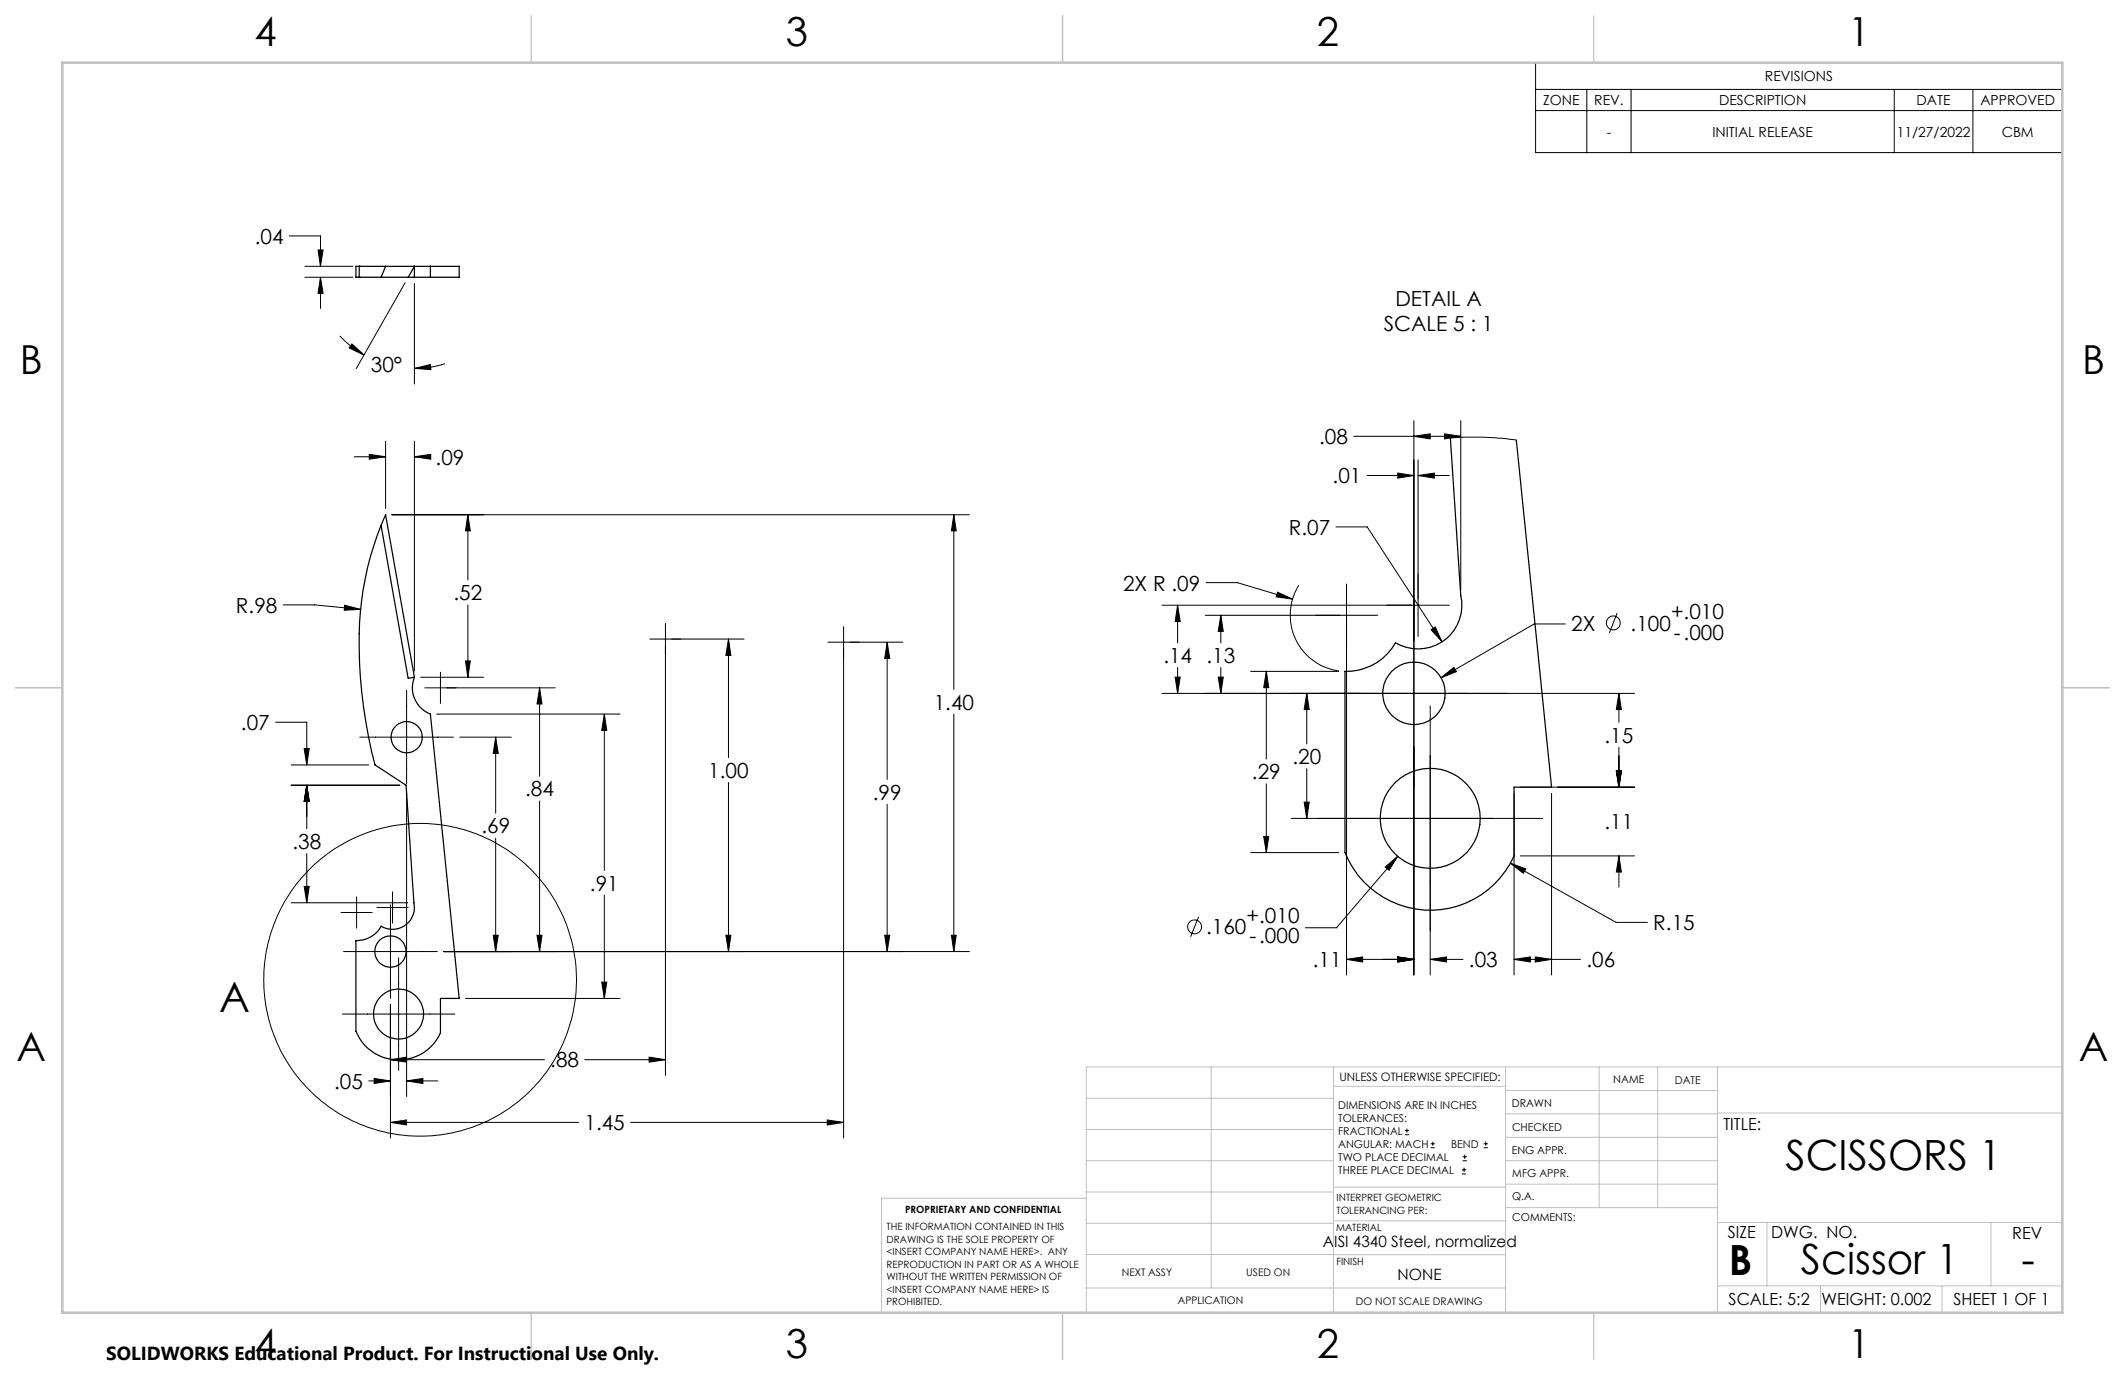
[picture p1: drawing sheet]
<svg xmlns="http://www.w3.org/2000/svg" width="432mm" height="279mm" viewBox="0 0 432 279" stroke-linecap="round" stroke-linejoin="round" font-family="sans-serif">
<g fill="none" stroke="#000" stroke-width=".25">
<path d="M73 56.3h4.4M73 54.1h5.4M73 56.3h.1M73 54.1h.1M73 54.1h-.7v2.2h.7M73 54.1v2.2M77.4 56.3h6.8M78.4 54.1l-1 2.2M78.4 54.1h5.8M84.2 56.3h3.3M84.2 54.1h3.3M84.2 54.1l-1.3 2.2"/>
<path d="M84.2 54.1v2.2M87.5 54.1h5.8v2.2h-5.8M87.5 54.1v2.2M294.7 89l2.1 32a8.9 8.9 0 0 1-3.4 9.2 8.9 8.9 0 0 1-9.8 .4 11.3 11.3 0 0 1-10.3 5.8v36.8a18.7 18.7 0 0 0 17 11.8 18.7 18.7 0 0 0 17.4-11.1v-14h7.6l-7.2-70.5M77.4 106.8a64.1 64.1 0 0 0-4.3 28 99.8 99.8 0 0 0 3.1 20.6l6.3 4.2 1.6 23.8a4.5 4.5 0 0 1-1.8 4.6 4.5 4.5 0 0 1-4.8 .2 5.7 5.7 0 0 1-5.2 2.9v18.4a9.3 9.3 0 0 0 8.5 5.9 9.3 9.3 0 0 0 8.7-5.5v-7h3.8l-5.8-57.8a5.7 5.7 0 0 1-3.3-7.5M77.4 106.8l1-2.2 5.8 33M77.4 106.8l5.5 31 1.3-.2"/>
<circle cx="82.6" cy="149.8" r="3.2"/>
<circle cx="287.3" cy="140.9" r="6.4"/>
<circle cx="290.6" cy="166.3" r="10.2"/>
<circle cx="79.3" cy="193.4" r="3.2"/>
<circle cx="81" cy="206.1" r="5.1"/>
</g>
<g fill="none" stroke="#000" stroke-width=".2">
<path d="M312 12.7h107.1v18.3h-107.1zM312 18.2h107.1M322.4 18.2v12.8M331.4 18.2v12.8M384.9 18.2v12.8M400.9 18.2v12.8M312 22.5h107.1M58.8 47.9h6.3v6.2M61.9 54.1h9.8M61.9 56.3h9.8M64.6 50.8h1.1l-.6 3.3zM65.1 56.3v6.4"/>
<path d="M65.1 56.3l.6 3.3h-1.1zM82.3 57.4l-9.9 17.5M84.2 57.6v20.4M69 68.3a20.9 20.9 0 0 0 5 3.8M71.5 69.9l2.5 2.2-3.1-1.4zM84.2 74.9l3.3-.8 .1 1zM90.4 73.9a19.6 19.6 0 0 1-6.2 1M72 92.8h6.4M75 92.3l3.4 .5-3.4 .5zM78.4 89.6v13.7M84.2 89.6v46.7M84.2 92.8h3.1"/>
<path d="M84.2 92.8l3.3-.5v1zM275.1 88.7h21.7M277.8 96.6h9.5M284 96.1l3.3 .5-3.3 .6zM287.3 85.5v112.6M287.3 88.7l3.3-.5v1zM288.1 96.6l3.4-.5v1.1zM288.1 93.5v35.8M288.1 96.6h6.4M293.5 88.2l3.3 .5-3.3 .5zM294.7 89l6.7-.2 3.5 .2 3.2 .4M296.8 85.5v34.3"/>
<path d="M79.6 104.6h117.4M95.1 104.6v13.3M95.1 104.6l.5 3.3h-1zM193.8 104.6l.5 3.3h-1zM193.8 104.6v35.5M245.1 118.4h6.3l11.2 3.3M263.9 118.9a11.5 11.5 0 0 0 8.1 17.4M271.5 107.1h6.3l15.2 23.3M273.6 118.7v79.4M57.5 122.9h6.4l9.4 .9M70 123l3.3 .8-3.3 .2zM85.5 137.6h12.7"/>
<path d="M86.3 139.8h26.5M89.5 136.6v6.3M94.6 134.3h1l-.5 3.3zM95.1 122.9v14.7M109.6 139.8v17.9M109.6 139.8l.5 3.3h-1zM132 129.9h19.2M135.2 126.7v91.8M148 129.9v24.1M148 129.9l.5 3.3h-1zM168.2 130.5h15.2M171.4 127.3v103.9"/>
<path d="M180.3 130.5l.5 3.3h-1zM180.3 130.5v27.9M238.8 137.6h1l-.5 3.3zM239.3 123l.5 3.3h-1zM239.3 123v7.6M239.3 135.6v5.3M247.5 137.6h1.1l-.5 3.3zM248.1 125l.5 3.3h-1.1zM248.1 125v5.6M248.1 135.6v5.3M254.1 136.4h17.9M257.3 136.4l.5 3.3h-1z"/>
<path d="M257.3 136.4v17.8M259.6 120.3l3 1.4-3.3-.4zM280 125h-35.1M290.8 128l.8-.6 1.4 3zM292.8 137.7l2.6-2.1 .5 .9zM294.5 123h-58.4M318.1 126.8h-6.4l-18.9 10.9M328.6 124.6l-1.6 4M56 146.8h6.3v8.6M59.2 159.6h22M59.2 155.4h15.7M61.8 152.1h1l-.5 3.3z"/>
<path d="M62.3 159.6l.5 3.2h-1zM62.3 159.6v8.8M73.1 149.8h19M82.6 140.3v19M88.7 145.1h37.3M93.4 149.8h10.5M100.7 149.8v15.4M100.7 149.8l.5 3.3h-1zM122.8 145.1l.5 3.3h-1zM122.8 145.1v31.8M148 159v34.4M193.8 145.1v48.3"/>
<path d="M236.1 140.9h96M257.3 159.3v13.9M265.5 140.9v10.3M265.5 156.2v10.1M265.5 140.9l.5 3.3h-1zM290.6 143.4v54.7M308.9 159.9h23.2M328.4 156.6h1.1l-.5 3.3zM329 140.9v5.9M329 151.8v8.1M329 140.9l.5 3.3h-1.1zM62.3 173.5v9.9"/>
<path d="M82.6 160.6v62.2M100.7 170.3v23.1M109.6 162.8v30.6M180.3 163.4v30M254.1 173.2h17.9M256.8 170h1l-.5 3.2zM265 163h1l-.5 3.3zM281.5 176.2l2.5-2.2-1.7 2.8zM284 174l-12.4 14.5h-6.4M306.9 175.4l3.2 1.2-.6 .8zM306.9 175.4l21.5 12h6.4M307.7 161.2v36.9"/>
<path d="M308.9 173.9h23.2M313.5 166.3h-51.1M315.3 161.2v36.9M329 173.9v6.4M329 173.9l.5 3.3h-1.1zM59.2 183.4h23.6M61.8 180.1h1l-.5 3.3zM69.3 185.4h6.3M69.8 193.4h19.1M72.5 182.2v6.4M76.6 184.4h6.3M79.3 183.8v19.1"/>
<path d="M79.8 181.2v6.4M81 194.6v22.9M90.1 193.4h106.9M100.2 190h1l-.5 3.4zM109.1 190h1l-.5 3.4zM122.3 199.6h1l-.5 3.3zM122.8 181.9v21M147.5 190h1l-.5 3.4zM179.8 190h1l-.5 3.4zM193.3 190h1l-.5 3.4zM243.6 186.3l-1.7 4.1M273.6 194.9l3.3-.4v1z"/>
<path d="M273.6 194.9h.1M273.6 194.9h13.7M284 194.5l3.3 .4-3.3 .6zM290.6 194.9h6.7M290.6 194.9l3.3-.4v1zM307.7 194.9l3.3-.4v1zM307.7 194.9h13.5M312 194.5l3.3 .4-3.3 .6zM69.6 206.1h22.8M74.9 219.6h4.4M76 219.1l3.3 .5-3.3 .6zM79.3 204.2v27"/>
<path d="M79.3 215.3h31.3M79.3 215.3l3.3-.5v1zM82.6 219.6h6.4M82.6 219.6l3.3-.5v1.1zM94.6 202.9h31.4M118.8 215.3h16.4M131.9 214.8l3.3 .5-3.3 .5zM79.3 228.1h38.3M79.3 228.1l3.3-.5v1zM128.1 228.1h43.3M168.1 227.6l3.3 .5-3.3 .5zM285.5 230.6h.8"/>
<path d="M285.5 229.7h.8M285.9 229.3v.9M290.7 233.2h.8M290.7 232.4h.8M291.1 232v.8M297.1 238.5h.8M297.1 237.7h.8M297.2 235.9h.9M297.2 235.1h.9M297.5 237.3v.8M297.6 234.6v.9M301.5 233.2h.8"/>
<path d="M301.5 232.4h.8M301.9 232v.8"/>
<circle cx="327.8" cy="126.6" r="1.41"/>
<circle cx="85.4" cy="199.1" r="31.8"/>
<circle cx="242.7" cy="188.3" r="1.42"/>
</g>
<g fill="none" stroke="#c0c0c0" stroke-width=".2">
<path d="M246.1 216.8v44.9M271 216.8v49.9M305.9 216.8v49.9M324.9 216.8v28.6M336.8 216.8v28.6M349 216.8v49.9M419.1 216.8h-198.4v49.9M220.7 235.9h50.3M220.7 229.5h50.3M220.7 223.2h50.3M271 220.7h34.9M305.9 231.1h43.1"/>
<path d="M305.9 226.3h43.1M305.9 221.6h43.1M305.9 235.9h43.1M349 226.2h70.1M220.7 248.6h50.3M220.7 242.2h50.3M220.7 254.9h50.3M220.7 243.5h-41.6v23.2M271 255h34.9M271 248.1h35M271 241.2h35M305.9 240.6h43.1"/>
<path d="M306 245.4h43M349 248.4h70.1M359.1 248.4v12.9M404.6 248.4v12.9M220.7 261.7h85.2M349 261.3h70.1M369.9 261.3v5.4M394.6 261.3v5.4"/>
</g>
<path d="M108 3.2v9.5M215.9 3.2v9.5M323.8 3.2v9.5M3.1 139.7h9.6M419.1 139.7h9.5M108 266.7v9.6M215.9 266.7v9.6M323.8 266.7v9.6" fill="none" stroke="#c0c0c0" stroke-width=".25"/>
<path d="M12.7 12.7h406.4v254h-406.4z" fill="none" stroke="#c0c0c0" stroke-width=".5"/>
<path d="M109.6 139.8l.5 3.3h-1zM109.1 190h1l-.5 3.4zM148 129.9l.5 3.3h-1zM147.5 190h1l-.5 3.4zM100.2 190h1l-.5 3.4zM100.7 149.8l.5 3.3h-1zM76 219.1l3.3 .5-3.3 .6zM82.6 219.6l3.3-.5v1.1zM131.9 214.8l3.3 .5-3.3 .5zM79.3 215.3l3.3-.5v1zM79.3 228.1l3.3-.5v1zM168.1 227.6l3.3 .5-3.3 .5zM70 123v1l3.3-.2zM193.8 104.6l.5 3.3h-1zM193.3 190h1l-.5 3.4zM95.1 104.6l.5 3.3h-1zM94.6 134.3h1l-.5 3.3zM122.8 145.1l.5 3.3h-1zM122.3 199.6h1l-.5 3.3zM62.3 159.6l.5 3.2h-1zM61.8 180.1h1l-.5 3.3zM61.8 152.1h1l-.5 3.3zM62.3 159.6l.5 3.2h-1zM179.8 190h1l-.5 3.4zM180.3 130.5l.5 3.3h-1zM84.2 92.8l3.3-.5v1zM75 92.3l3.4 .5-3.4 .5zM292.8 137.7l3.1-1.2-.5-.9zM290.8 128l2.2 2.4-1.4-3zM259.6 120.3l-.3 1 3.3 .4zM306.9 175.4l2.6 2 .6-.8zM328.4 156.6h1.1l-.5 3.3zM329 173.9l.5 3.3h-1.1zM281.5 176.2l.8 .6 1.7-2.8zM257.3 136.4l.5 3.3h-1zM256.8 170h1l-.5 3.2zM239.3 123l.5 3.3h-1zM238.8 137.6h1l-.5 3.3zM247.5 137.6h1.1l-.5 3.3zM248.1 125l.5 3.3h-1.1zM312 194.5l3.3 .4-3.3 .6zM307.7 194.9l3.3-.4v1zM328.4 156.6h1.1l-.5 3.3zM329 140.9l.5 3.3h-1.1zM265 163h1l-.5 3.3zM265.5 140.9l.5 3.3h-1zM290.6 194.9l3.3-.4v1zM284 194.5l3.3 .4-3.3 .6zM273.6 194.9l3.3-.4v1zM284 194.5l3.3 .4-3.3 .6zM288.1 96.6l3.4-.5v1.1zM284 96.1l3.3 .5-3.3 .6zM293.5 88.2l3.3 .5-3.3 .5zM287.3 88.7l3.3-.5v1zM64.6 50.8h1.1l-.6 3.3zM65.1 56.3l.6 3.3h-1.1zM71.5 69.9l2.5 2.2-3.1-1.4zM84.2 74.9l3.3-.8 .1 1z" fill="#000"/>
<g font-size="8.5">
<text x="44.6" y="205.6">A</text>
<text x="362.8" y="237.7">SCISSORS 1</text>
<text x="351.3" y="259">B</text>
<text x="365.9" y="258.9">Scissor 1</text>
<text x="410.8" y="258.9">-</text>
</g>
<g font-size="8.1">
<text x="51.7" y="9.3">4</text>
<text x="159.7" y="9.3">3</text>
<text x="267.6" y="9.3">2</text>
<text x="375.6" y="9.3">1</text>
<text x="4" y="76">B</text>
<text x="423.1" y="76">B</text>
<text x="3.3" y="215.7">A</text>
<text x="422.4" y="215.7">A</text>
<text x="51.7" y="276">4</text>
<text x="159.7" y="276">3</text>
<text x="267.6" y="276">2</text>
<text x="375.6" y="276">1</text>
</g>
<g font-size="4.2">
<text x="51.8" y="49.5">.04</text>
<text x="283.6" y="62.1">DETAIL A</text>
<text x="281.2" y="67.3">SCALE 5 : 1</text>
<text x="75.4" y="75.6">30°</text>
<text x="88.5" y="94.4">.09</text>
<text x="268.1" y="90.2">.08</text>
<text x="270.8" y="98.2">.01</text>
<text x="261.9" y="108.7">R.07</text>
<text x="228.2" y="120">2X R .09</text>
<text x="48" y="124.5">R.98</text>
<text x="92.2" y="122">.52</text>
<text x="339.6" y="125.8">+.010</text>
<text x="319.3" y="128.1">2X</text>
<text x="331.3" y="128.1">.100</text>
<text x="340.1" y="130">-.000</text>
<text x="236.4" y="134.7">.14 .13</text>
<text x="49" y="148.3">.07</text>
<text x="189.7" y="144.2">1.40</text>
<text x="262.6" y="155.3">.20</text>
<text x="326" y="150.9">.15</text>
<text x="106.7" y="161.8">.84</text>
<text x="143.9" y="158.1">1.00</text>
<text x="254.4" y="158.4">.29</text>
<text x="177.4" y="162.5">.99</text>
<text x="59.4" y="172.5">.38</text>
<text x="97.8" y="169.4">.69</text>
<text x="326" y="168.4">.11</text>
<text x="119.9" y="181">.91</text>
<text x="245.1" y="189.9">.160</text>
<text x="253.3" y="187.6">+.010</text>
<text x="253.9" y="191.7">-.000</text>
<text x="336" y="189">R.15</text>
<text x="266.8" y="196.5">.11</text>
<text x="298.5" y="196.5">.03</text>
<text x="322.4" y="196.5">.06</text>
<text x="67.9" y="221.2">.05</text>
<text x="111.8" y="216.9">.88</text>
<text x="118.8" y="229.7">1.45</text>
</g>
<text font-size="3.8" x="21.6" y="276.3">SOLIDWORKS Educational Product. For Instructional Use Only.</text>
<g font-size="3.4">
<text x="350.2" y="229.5">TITLE:</text>
<text x="351.1" y="251.6">SIZE</text>
<text x="359.9" y="251.6">DWG. NO.</text>
<text x="408.9" y="251.7">REV</text>
<text x="351.2" y="265.2">SCALE: 5:2</text>
<text x="370.1" y="265.3">WEIGHT: 0.002</text>
<text x="396.9" y="265.2">SHEET 1 OF 1</text>
</g>
<g font-size="3.2">
<text x="268.8" y="253.3">AISI 4340 Steel, normalized</text>
<text x="284" y="260.1">NONE</text>
</g>
<g font-size="2.8">
<text x="358.6" y="16.5">REVISIONS</text>
<text x="313.5" y="21.4">ZONE</text>
<text x="324" y="21.4">REV.</text>
<text x="349.3" y="21.4">DESCRIPTION</text>
<text x="389.5" y="21.4">DATE</text>
<text x="402.4" y="21.4">APPROVED</text>
<text x="326.5" y="27.8">-</text>
<text x="348" y="27.8">INITIAL RELEASE</text>
<text x="385.4" y="27.8">11/27/2022</text>
<text x="406.8" y="27.8">CBM</text>
</g>
<text font-size="2.4" x="272.2" y="219.7">UNLESS OTHERWISE SPECIFIED:</text>
<g font-size="2.2">
<text x="327.8" y="220.1">NAME</text>
<text x="340.3" y="220.2">DATE</text>
<text x="271.9" y="225.3">DIMENSIONS ARE IN INCHES</text>
<text x="271.9" y="227.9">TOLERANCES:</text>
<text x="307.2" y="224.9">DRAWN</text>
<text x="271.9" y="230.6">FRACTIONAL</text>
<text x="271.9" y="233.2">ANGULAR: MACH</text>
<text x="294.9" y="233.2">BEND</text>
<text x="307.3" y="229.8">CHECKED</text>
<text x="271.9" y="235.9">TWO PLACE DECIMAL</text>
<text x="271.9" y="238.5">THREE PLACE DECIMAL</text>
<text x="307.2" y="234.5">ENG APPR.</text>
<text x="307.3" y="239.2">MFG APPR.</text>
<text x="307.3" y="243.9">Q.A.</text>
<text x="307.3" y="248.1">COMMENTS:</text>
</g>
<g font-size="2.1">
<text x="227.9" y="259.2">NEXT ASSY</text>
<text x="253.3" y="259.2">USED ON</text>
<text x="239.3" y="265">APPLICATION</text>
<text x="275.5" y="265.1">DO NOT SCALE DRAWING</text>
</g>
<g font-size="2">
<text x="271.6" y="244.1">INTERPRET GEOMETRIC</text>
<text x="180.2" y="250">THE INFORMATION CONTAINED IN THIS</text>
<text x="183.9" y="246.4">PROPRIETARY AND CONFIDENTIAL</text>
<text x="271.5" y="250.2">MATERIAL</text>
<text x="271.6" y="246.6">TOLERANCING PER:</text>
<text x="180.2" y="252.5">DRAWING IS THE SOLE PROPERTY OF</text>
<text x="180.2" y="255.1">&lt;INSERT COMPANY NAME HERE&gt;. ANY</text>
<text x="180.2" y="257.6">REPRODUCTION IN PART OR AS A WHOLE</text>
<text x="271.5" y="257">FINISH</text>
<text x="180.2" y="260.1">WITHOUT THE WRITTEN PERMISSION OF</text>
<text x="180.2" y="262.6">&lt;INSERT COMPANY NAME HERE&gt; IS</text>
<text x="180.2" y="265.2">PROHIBITED.</text>
</g>
</svg>
